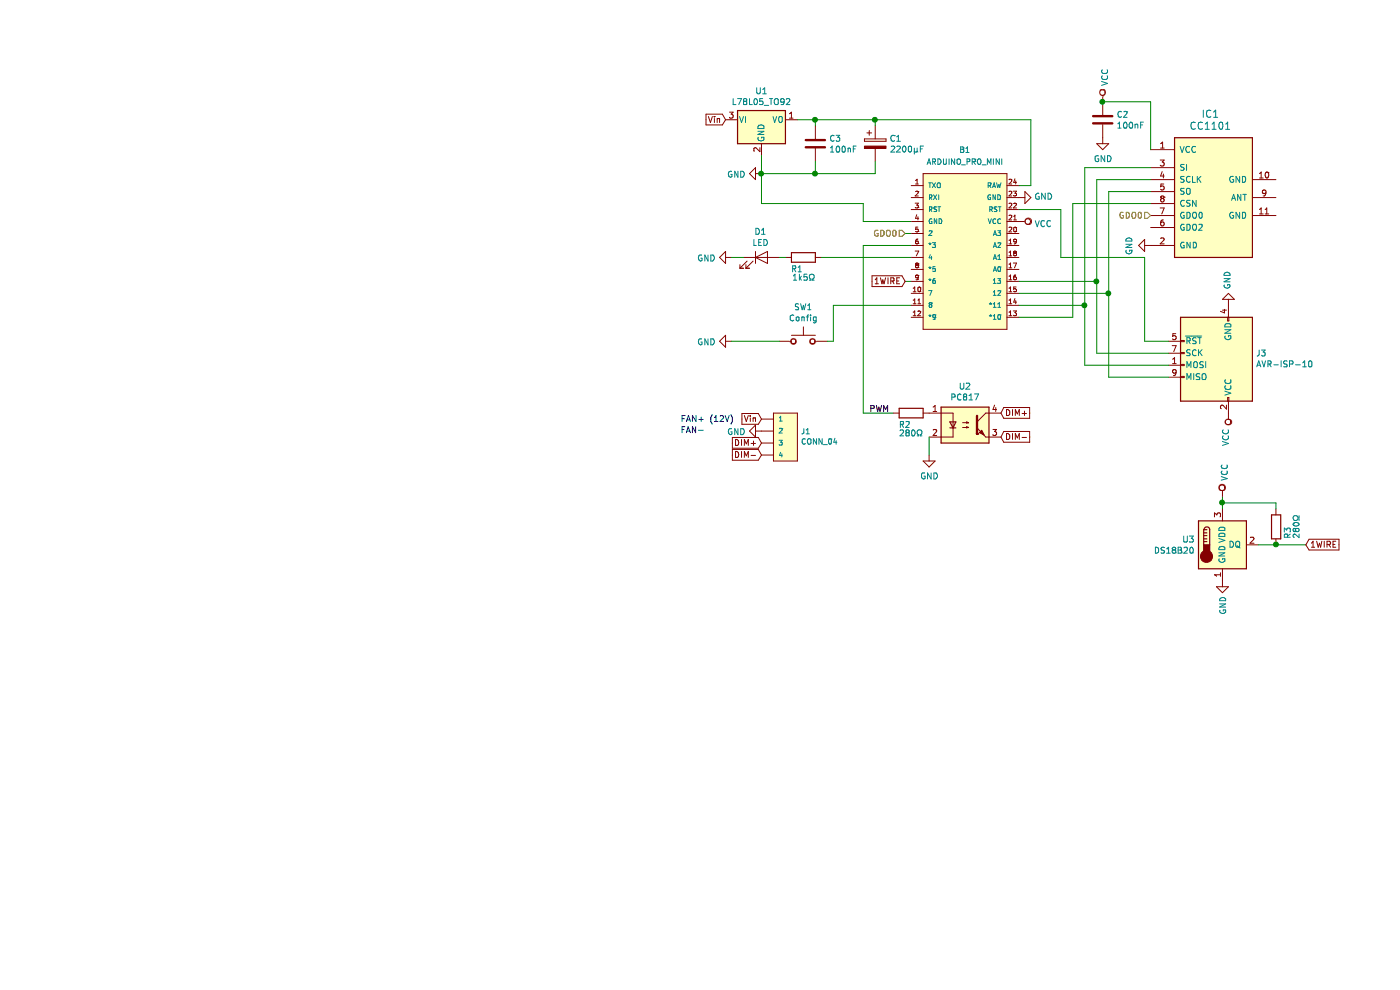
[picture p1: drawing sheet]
EESchema Schematic File Version 4
EELAYER 30 0
EELAYER END
$Descr A4 11693 8268
encoding utf-8
Sheet 1 1
Title ""
Date ""
Rev ""
Comp ""
Comment1 ""
Comment2 ""
Comment3 ""
Comment4 ""
$EndDescr
$Comp
L myRadioModules:CC1101 IC1
U 1 1
P 9800 1650
F 0 "IC1" H 9800 2350 60  0000 C CNN
F 1 "CC1101" H 9800 2250 60  0000 C CNN
F 2 "footprints:CC1101_SMD_THT" H 9650 2200 60  0001 C CNN
F 3 "" H 9650 2200 60  0001 C CNN
	1    9800 1650
	1    0    0    -1  
$EndComp
$Comp
L Isolator:PC817 U2
U 1 1
P 7750 3550
F 0 "U2" H 7750 3876 50  0000 C CNN
F 1 "PC817" H 7750 3784 50  0000 C CNN
F 2 "Package_DIP:DIP-4_W7.62mm" H 7550 3350 50  0001 L CIN
F 3 "http://www.soselectronic.cz/a_info/resource/d/pc817.pdf" H 7750 3550 50  0001 L CNN
	1    7750 3550
	1    0    0    -1  
$EndComp
$Comp
L Device:R R2
U 1 1
P 7300 3450
F 0 "R2" V 7200 3450 50  0000 L CNN
F 1 "280Ω" V 7128 3346 50  0000 L CNN
F 2 "Resistor_SMD:R_0805_2012Metric_Pad1.15x1.40mm_HandSolder" V 7230 3450 50  0001 C CNN
F 3 "~" H 7300 3450 50  0001 C CNN
	1    7300 3450
	0    -1   -1   0   
$EndComp
$Comp
L power:GND #PWR05
U 1 1
P 7450 3800
F 0 "#PWR05" H 7450 3550 50  0001 C CNN
F 1 "GND" H 7454 3626 50  0000 C CNN
F 2 "" H 7450 3800 50  0001 C CNN
F 3 "" H 7450 3800 50  0001 C CNN
	1    7450 3800
	1    0    0    -1  
$EndComp
Wire Wire Line
	7150 3450 6900 3450
Wire Wire Line
	6900 3450 6900 2050
Wire Wire Line
	6900 2050 7300 2050
Wire Wire Line
	7450 3650 7450 3800
$Comp
L power:GND #PWR09
U 1 1
P 8900 1150
F 0 "#PWR09" H 8900 900 50  0001 C CNN
F 1 "GND" H 8904 976 50  0000 C CNN
F 2 "" H 8900 1150 50  0001 C CNN
F 3 "" H 8900 1150 50  0001 C CNN
	1    8900 1150
	1    0    0    -1  
$EndComp
$Comp
L power:VCC #PWR08
U 1 1
P 8900 850
F 0 "#PWR08" H 8900 700 50  0001 C CNN
F 1 "VCC" V 8917 979 50  0000 L CNN
F 2 "" H 8900 850 50  0001 C CNN
F 3 "" H 8900 850 50  0001 C CNN
	1    8900 850 
	1    0    0    -1  
$EndComp
Wire Wire Line
	8850 2350 8200 2350
Text HLabel 9300 1800 0    50   Input ~ 0
GDO0
Text HLabel 7250 1950 0    50   Input ~ 0
GDO0
$Comp
L Switch:SW_Push SW1
U 1 1
P 6400 2850
F 0 "SW1" H 6400 3137 50  0000 C CNN
F 1 "Config" H 6400 3045 50  0000 C CNN
F 2 "Button_Switch_SMD:SW_SPST_FSMSM" H 6400 3050 50  0001 C CNN
F 3 "~" H 6400 3050 50  0001 C CNN
	1    6400 2850
	1    0    0    -1  
$EndComp
$Comp
L power:GND #PWR04
U 1 1
P 5800 2850
F 0 "#PWR04" H 5800 2600 50  0001 C CNN
F 1 "GND" V 5804 2721 50  0000 R CNN
F 2 "" H 5800 2850 50  0001 C CNN
F 3 "" H 5800 2850 50  0001 C CNN
	1    5800 2850
	0    1    1    0   
$EndComp
$Comp
L Device:LED D1
U 1 1
P 6050 2150
F 0 "D1" H 6042 2367 50  0000 C CNN
F 1 "LED" H 6042 2275 50  0000 C CNN
F 2 "LED_SMD:LED_1206_3216Metric_Pad1.42x1.75mm_HandSolder" H 6050 2150 50  0001 C CNN
F 3 "~" H 6050 2150 50  0001 C CNN
	1    6050 2150
	1    0    0    -1  
$EndComp
$Comp
L power:GND #PWR03
U 1 1
P 5800 2150
F 0 "#PWR03" H 5800 1900 50  0001 C CNN
F 1 "GND" V 5804 2021 50  0000 R CNN
F 2 "" H 5800 2150 50  0001 C CNN
F 3 "" H 5800 2150 50  0001 C CNN
	1    5800 2150
	0    1    1    0   
$EndComp
$Comp
L Device:R R1
U 1 1
P 6400 2150
F 0 "R1" V 6300 2150 50  0000 L CNN
F 1 "1k5Ω" V 6228 2046 50  0000 L CNN
F 2 "Resistor_SMD:R_0805_2012Metric_Pad1.15x1.40mm_HandSolder" V 6330 2150 50  0001 C CNN
F 3 "~" H 6400 2150 50  0001 C CNN
	1    6400 2150
	0    -1   -1   0   
$EndComp
Wire Wire Line
	8900 850  9300 850 
$Comp
L Device:C C2
U 1 1
P 8900 1000
F 0 "C2" H 9015 1046 50  0000 L CNN
F 1 "100nF" H 9015 954 50  0000 L CNN
F 2 "Capacitor_SMD:C_0805_2012Metric_Pad1.15x1.40mm_HandSolder" H 8938 850 50  0001 C CNN
F 3 "~" H 8900 1000 50  0001 C CNN
	1    8900 1000
	1    0    0    -1  
$EndComp
Connection ~ 8900 850 
Text Label 6950 3450 0    50   ~ 0
PWM
$Comp
L Device:CP C1
U 1 1
P 7000 1200
F 0 "C1" H 7119 1246 50  0000 L CNN
F 1 "2200µF" H 7122 1156 50  0000 L CNN
F 2 "Capacitor_THT:CP_Radial_D13.0mm_P5.00mm" H 7038 1050 50  0001 C CNN
F 3 "~" H 7000 1200 50  0001 C CNN
	1    7000 1200
	1    0    0    -1  
$EndComp
$Comp
L Regulator_Linear:L78L05_TO92 U1
U 1 1
P 6050 1000
F 0 "U1" H 6050 1243 50  0000 C CNN
F 1 "L78L05_TO92" H 6050 1151 50  0000 C CNN
F 2 "Package_TO_SOT_THT:TO-92_Inline" H 6050 1225 50  0001 C CIN
F 3 "http://www.st.com/content/ccc/resource/technical/document/datasheet/15/55/e5/aa/23/5b/43/fd/CD00000446.pdf/files/CD00000446.pdf/jcr:content/translations/en.CD00000446.pdf" H 6050 950 50  0001 C CNN
	1    6050 1000
	1    0    0    -1  
$EndComp
Wire Wire Line
	6050 1450 6050 1300
Wire Wire Line
	7300 2550 6650 2550
Wire Wire Line
	6650 2550 6650 2850
Wire Wire Line
	6650 2850 6600 2850
Wire Wire Line
	6550 2150 7300 2150
Wire Wire Line
	6250 2150 6200 2150
Wire Wire Line
	5900 2150 5800 2150
Wire Wire Line
	6200 2850 5800 2850
Connection ~ 6050 1450
Wire Wire Line
	8200 1550 8300 1550
Wire Wire Line
	8300 1550 8300 1000
Wire Wire Line
	7300 1850 6900 1850
Wire Wire Line
	6900 1850 6900 1700
Wire Wire Line
	6900 1700 6050 1700
Wire Wire Line
	6050 1700 6050 1450
$Comp
L power:VCC #PWR0101
U 1 1
P 8200 1850
F 0 "#PWR0101" H 8200 1700 50  0001 C CNN
F 1 "VCC" V 8217 1979 50  0000 L CNN
F 2 "" H 8200 1850 50  0001 C CNN
F 3 "" H 8200 1850 50  0001 C CNN
	1    8200 1850
	0    1    1    0   
$EndComp
$Comp
L power:GND #PWR0102
U 1 1
P 6050 1450
F 0 "#PWR0102" H 6050 1200 50  0001 C CNN
F 1 "GND" V 6054 1321 50  0000 R CNN
F 2 "" H 6050 1450 50  0001 C CNN
F 3 "" H 6050 1450 50  0001 C CNN
	1    6050 1450
	0    1    1    0   
$EndComp
$Comp
L power:GND #PWR0103
U 1 1
P 8200 1650
F 0 "#PWR0103" H 8200 1400 50  0001 C CNN
F 1 "GND" V 8204 1521 50  0000 R CNN
F 2 "" H 8200 1650 50  0001 C CNN
F 3 "" H 8200 1650 50  0001 C CNN
	1    8200 1650
	0    -1   -1   0   
$EndComp
$Comp
L Connector:AVR-ISP-10 J3
U 1 1
P 9850 2950
F 0 "J3" H 9520 2954 50  0000 R CNN
F 1 "AVR-ISP-10" H 9520 3046 50  0000 R CNN
F 2 "footprints:TestPoint_2x5Pads_Pitch2.54mm_Drill0.8mm" V 9600 3000 50  0001 C CNN
F 3 " ~" H 8575 2400 50  0001 C CNN
	1    9850 2950
	-1   0    0    1   
$EndComp
$Comp
L power:VCC #PWR0104
U 1 1
P 9950 3450
F 0 "#PWR0104" H 9950 3300 50  0001 C CNN
F 1 "VCC" V 9967 3579 50  0000 L CNN
F 2 "" H 9950 3450 50  0001 C CNN
F 3 "" H 9950 3450 50  0001 C CNN
	1    9950 3450
	-1   0    0    1   
$EndComp
$Comp
L power:GND #PWR0105
U 1 1
P 9950 2550
F 0 "#PWR0105" H 9950 2300 50  0001 C CNN
F 1 "GND" V 9954 2421 50  0000 R CNN
F 2 "" H 9950 2550 50  0001 C CNN
F 3 "" H 9950 2550 50  0001 C CNN
	1    9950 2550
	-1   0    0    1   
$EndComp
Wire Wire Line
	9450 2850 9250 2850
Wire Wire Line
	9250 2850 9250 2150
Wire Wire Line
	9450 3050 8750 3050
$Comp
L SparkFun-Connectors:CONN_04 J1
U 1 1
P 6150 3500
F 0 "J1" H 5921 3607 45  0000 R CNN
F 1 "CONN_04" H 5921 3692 45  0000 R CNN
F 2 "Connector_JST:JST_XH_B4B-XH-A_1x04_P2.50mm_Vertical" H 6150 4000 20  0001 C CNN
F 3 "" H 6150 3500 50  0001 C CNN
F 4 "CONN-09696" H 5922 3735 60  0001 R CNN "Feld4"
	1    6150 3500
	-1   0    0    1   
$EndComp
Text GLabel 6050 3500 0    50   Input ~ 0
Vin
Text GLabel 6050 3800 0    50   Input ~ 0
DIM-
Text GLabel 6050 3700 0    50   Input ~ 0
DIM+
Text GLabel 8050 3450 2    50   Input ~ 0
DIM+
Text GLabel 8050 3650 2    50   Input ~ 0
DIM-
Text Notes 5372 3628 0    50   ~ 0
FAN-
Text Notes 5374 3536 0    50   ~ 0
FAN+ (12V)
$Comp
L power:GND #PWR0106
U 1 1
P 6050 3600
F 0 "#PWR0106" H 6050 3350 50  0001 C CNN
F 1 "GND" V 6054 3471 50  0000 R CNN
F 2 "" H 6050 3600 50  0001 C CNN
F 3 "" H 6050 3600 50  0001 C CNN
	1    6050 3600
	0    1    1    0   
$EndComp
Text GLabel 5750 1000 0    50   Input ~ 0
Vin
Wire Wire Line
	8200 2450 8950 2450
Wire Wire Line
	8850 2350 8850 2950
Wire Wire Line
	8850 2950 9450 2950
Wire Wire Line
	8200 2550 8750 2550
Wire Wire Line
	8750 2550 8750 3050
Wire Wire Line
	8950 2450 8950 3150
Wire Wire Line
	8950 3150 9450 3150
$Comp
L SparkFun-Boards:ARDUINO_PRO_MINI_wo_Ax B1
U 1 1
P 7750 2250
F 0 "B1" H 7750 3250 45  0000 C CNN
F 1 "ARDUINO_PRO_MINI" H 7750 3150 45  0000 C CNN
F 2 "footprints:Arduino_Pro_Mini_wo_Ax" H 7750 3200 20  0001 C CNN
F 3 "" H 7750 2250 50  0001 C CNN
F 4 "XXX-00000" H 7750 3132 60  0001 C CNN "Feld4"
	1    7750 2250
	1    0    0    -1  
$EndComp
$Comp
L power:GND #PWR0107
U 1 1
P 9300 2050
F 0 "#PWR0107" H 9300 1800 50  0001 C CNN
F 1 "GND" H 9304 1876 50  0000 C CNN
F 2 "" H 9300 2050 50  0001 C CNN
F 3 "" H 9300 2050 50  0001 C CNN
	1    9300 2050
	0    1    1    0   
$EndComp
Wire Wire Line
	8200 2650 8650 2650
Wire Wire Line
	8650 1700 9300 1700
Wire Wire Line
	8650 1700 8650 2650
Wire Wire Line
	9250 2150 8550 2150
Wire Wire Line
	8550 2150 8550 1750
Wire Wire Line
	8550 1750 8200 1750
Wire Wire Line
	8750 2550 8750 1400
Wire Wire Line
	8750 1400 9300 1400
Connection ~ 8750 2550
Wire Wire Line
	9300 850  9300 1250
Wire Wire Line
	8950 2450 8950 1600
Wire Wire Line
	8950 1600 9300 1600
Connection ~ 8950 2450
Wire Wire Line
	9300 1500 8850 1500
Wire Wire Line
	8850 1500 8850 2350
Connection ~ 8850 2350
$Comp
L Sensor_Temperature:DS18B20 U3
U 1 1
P 9900 4550
F 0 "U3" H 9671 4596 50  0000 R CNN
F 1 "DS18B20" H 9671 4504 50  0000 R CNN
F 2 "Package_TO_SOT_THT:TO-92_Inline" H 8900 4300 50  0001 C CNN
F 3 "http://datasheets.maximintegrated.com/en/ds/DS18B20.pdf" H 9750 4800 50  0001 C CNN
	1    9900 4550
	1    0    0    -1  
$EndComp
$Comp
L power:VCC #PWR01
U 1 1
P 9900 4150
F 0 "#PWR01" H 9900 4000 50  0001 C CNN
F 1 "VCC" V 9917 4279 50  0000 L CNN
F 2 "" H 9900 4150 50  0001 C CNN
F 3 "" H 9900 4150 50  0001 C CNN
	1    9900 4150
	1    0    0    -1  
$EndComp
$Comp
L power:GND #PWR02
U 1 1
P 9900 4850
F 0 "#PWR02" H 9900 4600 50  0001 C CNN
F 1 "GND" V 9904 4721 50  0000 R CNN
F 2 "" H 9900 4850 50  0001 C CNN
F 3 "" H 9900 4850 50  0001 C CNN
	1    9900 4850
	1    0    0    -1  
$EndComp
$Comp
L Device:R R3
U 1 1
P 10350 4400
F 0 "R3" V 10250 4400 50  0000 L CNN
F 1 "280Ω" V 10178 4296 50  0000 L CNN
F 2 "Resistor_SMD:R_0805_2012Metric_Pad1.15x1.40mm_HandSolder" V 10280 4400 50  0001 C CNN
F 3 "~" H 10350 4400 50  0001 C CNN
	1    10350 4400
	-1   0    0    1   
$EndComp
Wire Wire Line
	9900 4150 9900 4200
Wire Wire Line
	9900 4200 10350 4200
Wire Wire Line
	10350 4200 10350 4250
Connection ~ 9900 4200
Wire Wire Line
	9900 4200 9900 4250
Wire Wire Line
	10200 4550 10350 4550
Text GLabel 10600 4550 2    50   Input ~ 0
1WIRE
Wire Wire Line
	10600 4550 10350 4550
Connection ~ 10350 4550
Text GLabel 7250 2350 0    50   Input ~ 0
1WIRE
Wire Wire Line
	7250 1950 7300 1950
Wire Wire Line
	7300 2350 7250 2350
Wire Wire Line
	6350 1000 6500 1000
$Comp
L Device:C C3
U 1 1
P 6500 1200
F 0 "C3" H 6615 1246 50  0000 L CNN
F 1 "100nF" H 6615 1154 50  0000 L CNN
F 2 "Capacitor_SMD:C_0805_2012Metric_Pad1.15x1.40mm_HandSolder" H 6538 1050 50  0001 C CNN
F 3 "~" H 6500 1200 50  0001 C CNN
	1    6500 1200
	1    0    0    -1  
$EndComp
Wire Wire Line
	7000 1450 7000 1350
Wire Wire Line
	6050 1450 6500 1450
Wire Wire Line
	6500 1350 6500 1450
Connection ~ 6500 1450
Wire Wire Line
	6500 1450 7000 1450
Wire Wire Line
	7000 1050 7000 1000
Connection ~ 7000 1000
Wire Wire Line
	7000 1000 8300 1000
Wire Wire Line
	6500 1050 6500 1000
Connection ~ 6500 1000
Wire Wire Line
	6500 1000 7000 1000
$EndSCHEMATC
